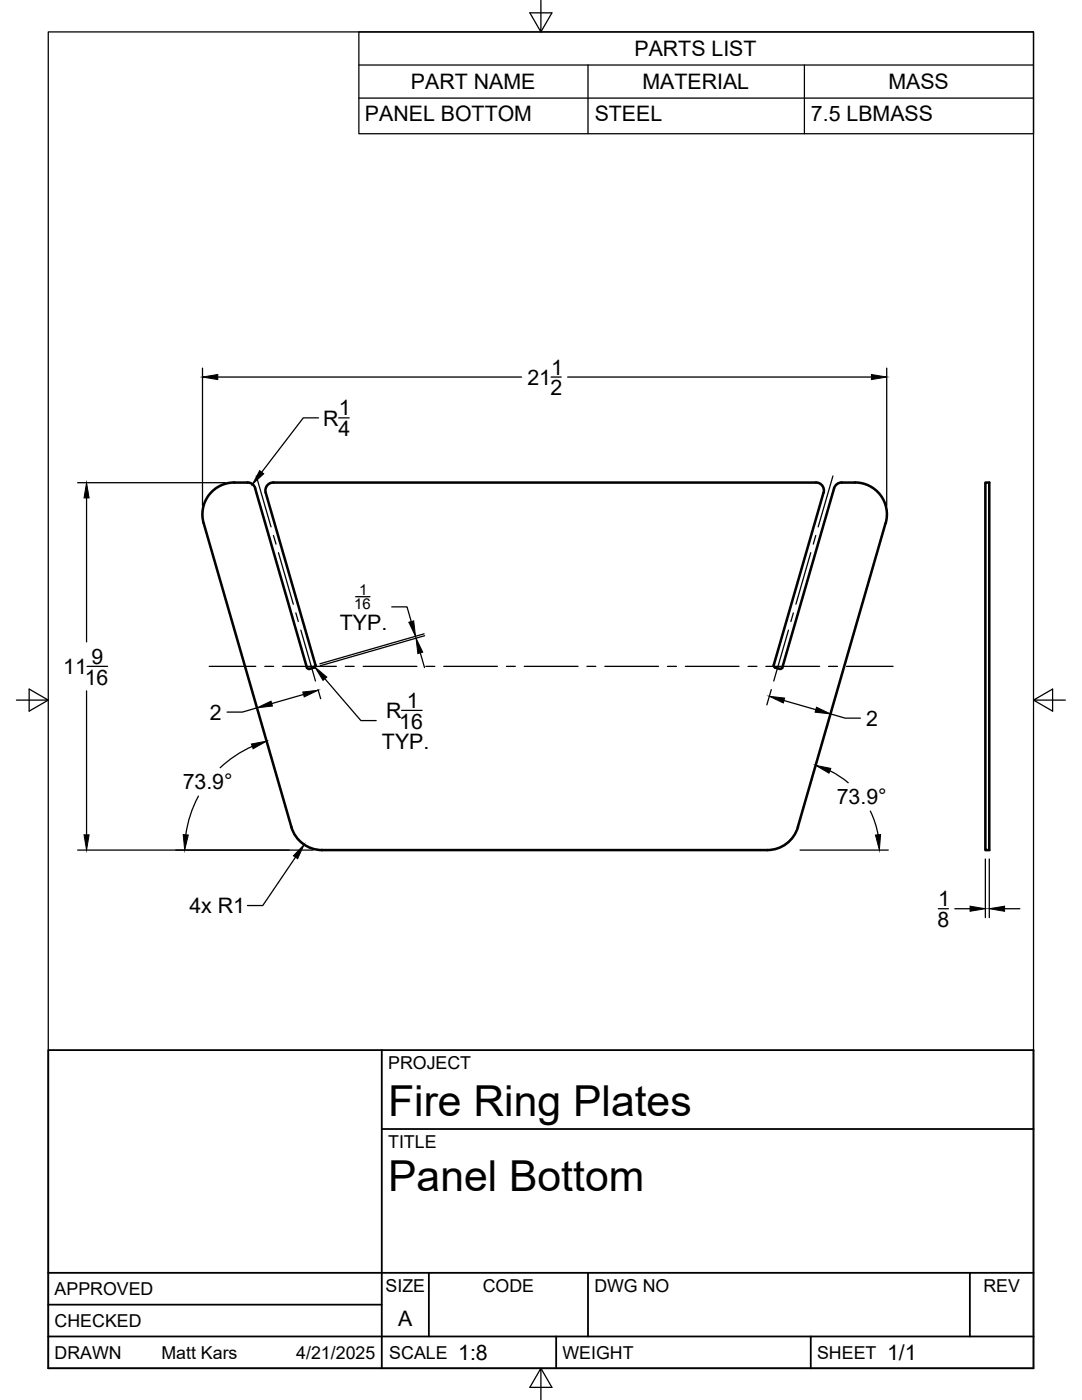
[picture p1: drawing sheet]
<svg xmlns="http://www.w3.org/2000/svg" width="216mm" height="279mm" viewBox="0 0 216 279" stroke-linecap="round" stroke-linejoin="round" font-family="sans-serif">
<!-- layer: Visible -->
<g fill="none" stroke="#000" stroke-width=".51">
<path d="M46.7 96.3h2.7M46.7 96.3a6.4 6.4 0 0 0-6.1 8.1l17.5 60.7M49.4 96.3a1.6 1.6 0 0 1 1.5 1.1M50.9 97.5l10.3 35.7M54.5 96.3h108.3M54.6 96.3a1.6 1.6 0 0 0-1.6 2l10 34.4-.1 .4-.2 .1M162.8 96.3a1.58 1.58 0 0 1 1.5 2l-9.9 34.4 .1 .4 .2 .1M166.4 97.5l-10.3 35.7M168 96.3h2.6M168 96.3a1.6 1.6 0 0 0-1.6 1.1M170.6 96.3a6.4 6.4 0 0 1 6.1 8.1M196.6 96.3h.8v73.4h-.8z"/>
<path d="M176.7 104.4l-17.5 60.7M61.3 133.2l.2 .3h.2M62.7 133.2l-1 .3M156.1 133.2l-.3 .3-1.2-.3M58.1 165.1a6.4 6.4 0 0 0 6.2 4.6h88.8a6.4 6.4 0 0 0 6.1-4.6"/>
</g>
<!-- layer: Border -->
<path d="M9.6 6.4h196.6v266.7h-196.6zM107.9 0v6.4l-2.2-3.8h4.4l-2.2 3.8M3.3 139.7h6.3l-3.8-2.2v4.4l3.8-2.2M206.2 139.7l3.8 2.2v-4.4l-3.8 2.2h6.4M107.9 273.1l2.2 3.8h-4.4l2.2-3.8v6.3" fill="none" stroke="#000" stroke-width=".25"/>
<!-- layer: Titleblock -->
<path d="M9.6 209.6h196.6v63.5h-196.6zM76.2 209.6v63.5M76.2 225.3h130M9.6 254h196.6M85.6 254v12.7M117.3 254v12.7M193.5 254v12.7M9.6 266.7h196.6M9.6 260.4h66.6M111 266.7v6.4M161.8 266.7v6.4" fill="none" stroke="#000" stroke-width=".36"/>
<!-- layer: FD_Dimensions -->
<g fill="none" stroke="#000" stroke-width=".25">
<path d="M40.4 73.5v27.4M43.5 75.2h60.6M110 75.2h2M113.3 75.2h60.6M176.9 73.5v27.4M15.5 96.3h29.5M17.3 99.4v28.7M63.6 83.4h-3.1l-8.3 10.8M67.6 83.4h2.1M71 119.1h2.8M17.3 137.9v28.7M17.4 133h4.1"/>
<path d="M60.6 138.6l-6.4 1.8M63.5 137.6l.5 1.8M64.8 135.5l7.2 8.3h3.1M78.2 121.1h3l.9 3M83.9 130.3l.8 2.9M84.6 126.5l-20.8 6M84.7 126.9l-20.8 6M153.9 137.6l-.9 3.1M156.4 139.8l6.4 1.8M39.6 158.9a22.6 22.6 0 0 0-2.5 7.7M50.4 149a22.6 22.6 0 0 0-6.5 4.2M51.3 141.3l-2.9 .8h-3.1"/>
<path d="M80.1 141.8h4.1M165.6 153.8l2.2 1.3 1.5 1.1M165.7 142.5l2.9 .8h3.1M15.5 169.7h47M59 171.1l-6.6 9.6h-3M159.6 169.7h17.6M173.7 161.9l1 2.6 .5 2.1M196.6 171.4v11.7M197.4 171.4v11.7M187.2 181.4h2.1M190.5 181.4h3.1M200.4 181.4h3.1"/>
</g>
<g fill="#000" stroke="#000" stroke-width=".2">
<path d="M40.4 75.2l3.1-.5v1.1zM173.9 74.7l3 .5-3 .6zM17.3 96.3l.5 3.1h-1zM51.8 93.9l.8 .7-2.2 2zM51.3 141.3l2.8-1.4 .3 1zM60.4 138.1l3.1-.3-2.8 1.3zM62.8 133.1l2.4 2-.7 .7zM81.6 124.2l.9-.3 .4 3.1zM83 127.4l1.3 2.8-.9 .2zM153.5 139l3.1 .3-.3 1zM50.2 148.5l3-.6-2.7 1.5zM162.9 141.1l2.8 1.4-3.1-.4z"/>
<path d="M162.8 152.7l3 .7-.4 .9zM16.8 166.6h1l-.5 3.1zM36.6 166.6h1l-.7 3.1zM60.7 168.6l-1.3 2.8-.9-.6zM174.7 166.6h1l-.2 3.1zM193.6 180.8l3 .6-3 .5zM197.4 181.4l3-.6v1.1z"/>
</g>
<!-- layer: Smart Centers -->
<g fill="none" stroke="#000" stroke-width=".25">
<path d="M51.1 95l3 10.2M166.2 95l-2.9 10.2M54.6 106.9l.5 1.7M55.6 110.3l2.9 10.3M161.8 110.3l-3 10.3M162.8 106.9l-.5 1.7M41.7 133h9.3M52.8 133h1.8M56.4 133h10.7M59 122.3l.5 1.7M60 125.8l2.9 10.1M68.9 133h1.8"/>
<path d="M72.5 133h10.7M85 133h1.8M88.5 133h10.8M101 133h1.8M104.6 133h10.7M117.1 133h1.8M120.7 133h10.7M133.2 133h1.8M136.8 133h10.7M149.3 133h1.7M152.8 133h10.8M157.3 125.8l-2.9 10.1"/>
<path d="M158.3 122.3l-.5 1.7M165.3 133h1.8M168.9 133h9.3"/>
</g>
<!-- layer: Sketch1 -->
<path d="M62.1 133l.1 .4" fill="none" stroke="#000" stroke-width=".36"/>
<!-- layer: Parts Lists -->
<path d="M71.6 6.4h134.6v20.3h-134.6zM71.6 13h134.6M71.6 19.6h134.6M117.3 13v13.7M160.5 13v13.7" fill="none" stroke="#000" stroke-width=".25"/>
<g font-size="8.5">
<text x="77.4" y="222.8">Fire Ring Plates</text>
<text x="77.4" y="237.8">Panel Bottom</text>
</g>
<g font-size="4.3">
<text x="126.6" y="11.2">PARTS LIST</text>
<text x="82" y="17.8">PART NAME</text>
<text x="128.2" y="17.8">MATERIAL</text>
<text x="177.3" y="17.8">MASS</text>
<text x="72.8" y="24.2">PANEL BOTTOM</text>
<text x="118.7" y="24.2">STEEL</text>
<text x="161.8" y="24.2">7.5 LBMASS</text>
<text x="105.2" y="76.8">21</text>
<text x="110" y="74.7">1</text>
<text x="67.6" y="82.9">1</text>
<text x="109.8" y="78.8">2</text>
<text x="64.5" y="84.9">R</text>
<text x="67.5" y="87">4</text>
<text x="67.8" y="125.7">TYP.</text>
<text x="12.6" y="134.5">11</text>
<text x="16.9" y="136.6">16</text>
<text x="18.2" y="132.5">9</text>
<text x="41.9" y="143.6">2</text>
<text x="77.1" y="143.3">R</text>
<text x="81.2" y="141.3">1</text>
<text x="76.2" y="149.4">TYP.</text>
<text x="79.7" y="145.4">16</text>
<text x="172.8" y="144.8">2</text>
<text x="36.4" y="157.5">73.9°</text>
<text x="167" y="160.5">73.9°</text>
<text x="37.8" y="182.2">4x R1</text>
<text x="187.1" y="185">8</text>
<text x="187.2" y="180.8">1</text>
<text x="79.5" y="264.5">A</text>
<text x="91.4" y="271.4">1:8</text>
<text x="177" y="271.4">1/1</text>
</g>
<g font-size="3.5">
<text x="77.4" y="213.4">PROJECT</text>
<text x="77.4" y="229.1">TITLE</text>
<text x="76.9" y="257.8">SIZE</text>
<text x="96.3" y="257.8">CODE</text>
<text x="118.6" y="257.8">DWG NO</text>
<text x="196.2" y="257.8">REV</text>
<text x="10.9" y="258.5">APPROVED</text>
<text x="10.9" y="264.8">CHECKED</text>
<text x="10.9" y="271.2">DRAWN</text>
<text x="32.2" y="271.2">Matt Kars</text>
<text x="59.1" y="271.2">4/21/2025</text>
<text x="77.7" y="271.2">SCALE</text>
<text x="112.2" y="271.2">WEIGHT</text>
<text x="163" y="271.2">SHEET</text>
</g>
<g font-size="3">
<text x="71.7" y="118.7">1</text>
<text x="70.7" y="121.6">16</text>
</g>
</svg>
